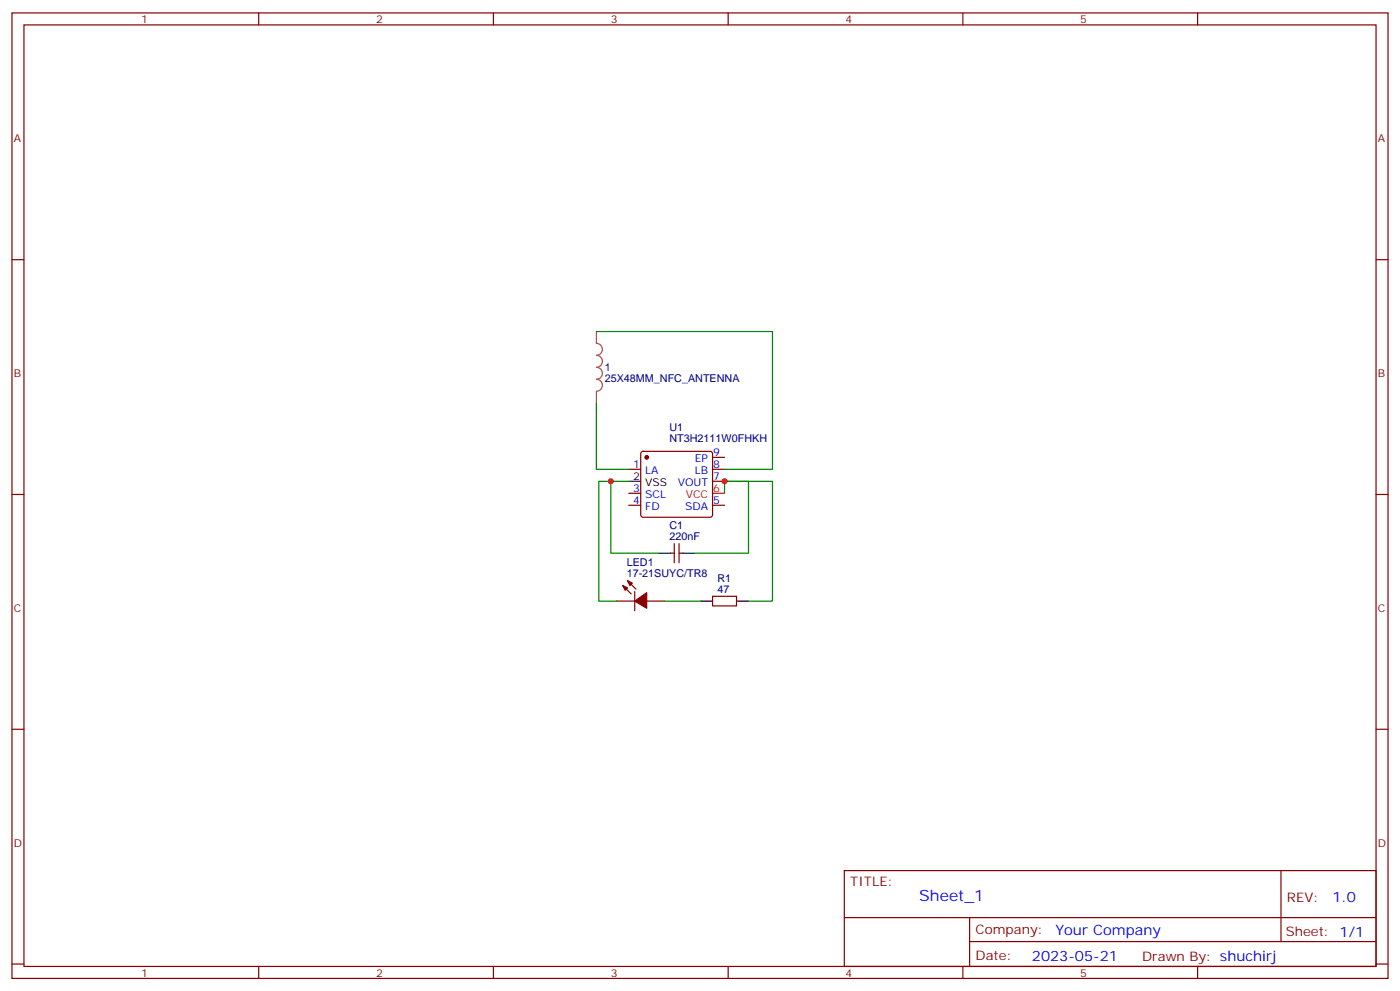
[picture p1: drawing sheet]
<svg xmlns="http://www.w3.org/2000/svg" width="412mm" height="292mm" viewBox="0 0 412 292" stroke-linecap="round" stroke-linejoin="round" font-family="sans-serif">
<g fill="none" stroke="#870000" stroke-width=".35">
<path d="M3.5 3.8h405.4v284.3h-405.4zM7.1 7.3h398.2v277.3h-398.2zM76.2 3.8v3.5M145.3 3.8v3.5M214.5 3.8v3.5M283.6 3.8v3.5M352.8 3.8v3.5M3.5 76.5h3.6M405.3 76.5h3.6M185.2 138.2h3.5M189 133.1l.4-.2h19.8l.5 .2 .2 .5v18l-.2 .5-.5 .2h-19.8l-.5-.2-.2-.5v-18zM209.9 134.7h3.5"/>
<path d="M209.9 138.2h3.5M3.5 145.6h3.6M185.2 148.8h3.5M185.2 145.3h3.5M209.9 141.7h3.5M209.9 148.8h3.5M405.3 145.6h3.6M181.7 177h5.3M183.4 172.4l2.5 2.5M184.9 171l2.4 2.5M187 174.2v5.6M190.5 177h5.3"/>
<path d="M197.6 162.9h1M198.6 160.1v5.6M200 160.1v5.6M200 162.9h1.1M209.9 175.6h7.1v2.8h-7.1zM3.5 214.8h3.6M405.3 214.8h3.6M248.7 256.4h156.6v28.2h-156.6zM377.3 256.4v20.9M248.7 270.2h156.5M285.6 277.3h119.6M285.6 270.2v14.2"/>
<path d="M3.5 283.9h3.6M76.2 284.6v3.5M145.3 284.6v3.5M214.5 284.6v3.5M283.6 284.6v3.5M352.8 284.6v3.5M405.3 283.9h3.6"/>
</g>
<path d="M209.9 145.3h3.5" fill="none" stroke="#f00" stroke-width=".35"/>
<path d="M185.2 141.7h3.5M194 162.9h3.6M201.1 162.9h3.5M206.4 177h3.5M217 177h3.5" fill="none" stroke="#000" stroke-width=".35"/>
<g fill="#870000" stroke="#870000" stroke-width=".35">
<path d="M183.4 172.4l1.5 .7-.8 .7z"/>
<path d="M184.9 171l1.4 .7-.7 .7z"/>
<path d="M187 177l3.5-2.4v4.5z"/>
<circle cx="190.5" cy="134.7" r=".53"/>
</g>
<path d="M175.7 97.6v3.5a1.76 1.76 0 0 1 1.7 1.8 1.76 1.76 0 0 1-1.7 1.7 1.76 1.76 0 0 1 1.7 1.8 1.76 1.76 0 0 1-1.7 1.8 1.76 1.76 0 0 1 1.7 1.7 1.76 1.76 0 0 1-1.7 1.8 1.76 1.76 0 0 1 1.7 1.8 1.76 1.76 0 0 1-1.7 1.7M175.7 115.3v3.5" fill="none" stroke="#a64a4a" stroke-width=".35"/>
<path d="M175.7 97.6h51.8v40.6h-14.1M175.7 118.8v19.4h9.5M179.9 141.7h-3.5v35.3h5.3M185.2 141.7h-5.3v21.2h14.1M213.4 145.3v-3.6h7.1v21.2h-15.9M213.4 141.7h14.1v35.3h-7M195.8 177h10.6" fill="none" stroke="#008700" stroke-width=".35"/>
<g fill="#c00">
<circle cx="213.4" cy="141.7" r=".88"/>
<circle cx="179.9" cy="141.7" r=".88"/>
</g>
<text font-size="4.6" fill="#00f" x="270.8" y="265.4">Sheet_1</text>
<g font-size="4.2" fill="#00f">
<text x="392.5" y="265.7">1.0</text>
<text x="310.9" y="275.2">Your Company</text>
<text x="304" y="283">2023-05-21</text>
</g>
<g font-size="3.9" fill="#800">
<text x="250.5" y="261">TITLE:</text>
<text x="379.1" y="265.7">REV:</text>
<text x="287.4" y="275.2">Company:</text>
<text x="378.7" y="275.8">Sheet: 1/1</text>
<text x="287.4" y="282.9">Date:</text>
<text x="336.4" y="282.9">Draw</text>
<text x="346.6" y="282.9">n By: shuchirj</text>
</g>
<g font-size="3.2" fill="#800">
<text x="41.6" y="6.8">1</text>
<text x="110.8" y="6.8">2</text>
<text x="179.9" y="6.8">3</text>
<text x="249.1" y="6.8">4</text>
<text x="318.2" y="6.8">5</text>
<text x="4.1" y="41.9">A</text>
<text x="405.9" y="41.9">A</text>
<text x="4.1" y="111.1">B</text>
<text x="405.9" y="111.1">B</text>
<text x="4.1" y="180.2">C</text>
<text x="405.9" y="180.2">C</text>
<text x="4.1" y="249.3">D</text>
<text x="405.9" y="249.3">D</text>
<text x="41.6" y="287.6">1</text>
<text x="110.8" y="287.6">2</text>
<text x="179.9" y="287.6">3</text>
<text x="249.1" y="287.6">4</text>
<text x="318.2" y="287.6">5</text>
</g>
<g font-size="3.2" fill="#000080">
<text x="178.2" y="112.6">25X48MM_NFC_ANTENNA</text>
<text x="178.2" y="109.4">1</text>
<text x="197.2" y="130.1">NT3H2111W0FHKH</text>
<text x="197.2" y="127">U1</text>
<text x="197.2" y="155.9">C1</text>
<text x="197.2" y="159">220nF</text>
<text x="184.6" y="166.8">LED1</text>
<text x="184.6" y="170">17-21SUYC/TR8</text>
<text x="211.3" y="171.4">R1</text>
<text x="211.3" y="174.6">47</text>
</g>
<g font-size="3.2" fill="#00f">
<text x="186.5" y="137.9">1</text>
<text x="204.7" y="136.1">EP</text>
<text x="210.1" y="134.3">9</text>
<text x="210.1" y="137.9">8</text>
<text x="190" y="139.6">LA</text>
<text x="199.7" y="143.2">VOUT</text>
<text x="204.7" y="139.6">LB</text>
<text x="210.1" y="141.4">7</text>
<text x="186.5" y="148.4">4</text>
<text x="186.5" y="144.9">3</text>
<text x="190" y="146.7">SCL</text>
<text x="210.1" y="148.4">5</text>
<text x="190" y="150.2">FD</text>
<text x="201.8" y="150.2">SDA</text>
</g>
<g font-size="3.2">
<text x="186.5" y="141.4">2</text>
<text x="190" y="143.2">VSS</text>
</g>
<g font-size="3.2" fill="#f00">
<text x="202" y="146.7">VCC</text>
<text x="210.1" y="144.9">6</text>
</g>
</svg>
